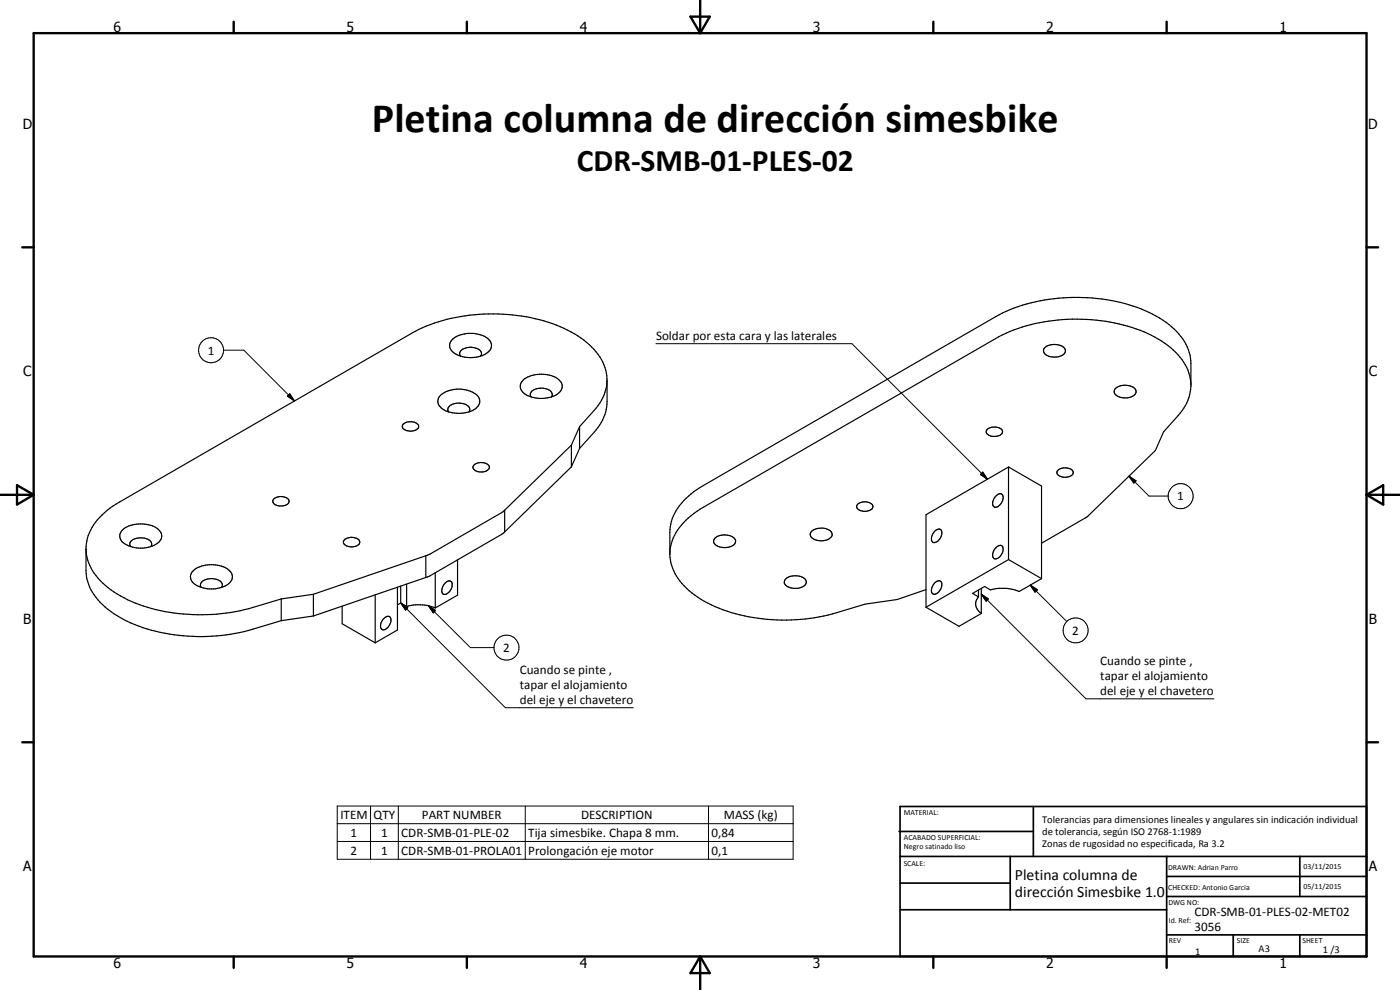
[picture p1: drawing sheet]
<svg xmlns="http://www.w3.org/2000/svg" width="420mm" height="297mm" viewBox="0 0 420 297" stroke-linecap="round" stroke-linejoin="round" font-family="sans-serif">
<g fill="none" stroke="#000" stroke-width=".35">
<path d="M132.2 118.7a8.8 8.8 0 0 1 11.3 .3 2.92 2.92 0 0 1-1.8 4.2 9.8 9.8 0 0 1-9.3-.8 2.45 2.45 0 0 1-.2-3.7zM136 101.6a9.1 9.1 0 0 1 10.8 .3 2.6 2.6 0 0 1-1.1 4.3 8.8 8.8 0 0 1-10.3-1.1 2.4 2.4 0 0 1 .6-3.5zM138.2 106.8a1.39 1.39 0 0 1 .8-2.1 5.2 5.2 0 0 1 5 .4l.5 1-.2 .7M157.2 113.9a9.4 9.4 0 0 1 10.5 0 2.62 2.62 0 0 1 1 2.5 2.62 2.62 0 0 1-1.8 2.1 9.4 9.4 0 0 1-10-.9 2.46 2.46 0 0 1 .3-3.7zM159.4 119.1a1.67 1.67 0 0 1 1.5-2.4 4.4 4.4 0 0 1 4.7 1.2l.2 .5-.3 .7M182.1 114.4a13.2 13.2 0 0 1-3.8 8.7l-4.4 4.9M313.5 104.4a4.5 4.5 0 0 1 6.1 .4 2.01 2.01 0 0 1-2 2.3 4 4 0 0 1-4.4-1.5v-.8zM334.7 116.6a4.7 4.7 0 0 1 6 .2 1.92 1.92 0 0 1-1.9 2.5l-1.7 .1a2.55 2.55 0 0 1-2.7-2.1zM357.4 115.1a16.3 16.3 0 0 0-7.8-12.1 46.6 46.6 0 0 0-24.9-7.2 49.2 49.2 0 0 0-25.9 5.8l-87.7 50.6a18.9 18.9 0 0 0-9.8 11.7 14.1 14.1 0 0 0 5.5 13.3 41.9 41.9 0 0 0 23.5 8.6 57.7 57.7 0 0 0 19.6-1.6l9.7-2.9 9.7-1.4 8.6-3M121 127.3a3.2 3.2 0 0 1 4.6 .4 1.93 1.93 0 0 1-2.4 1.7 2.18 2.18 0 0 1-2.5-1.5zM134.7 123.6a1.52 1.52 0 0 1 1.1-2.3 4.1 4.1 0 0 1 5.2 1.3l-.3 1M142.1 139.7a3.2 3.2 0 0 1 4.7 .3 2.07 2.07 0 0 1-2.8 1.6 1.7 1.7 0 0 1-1.9-1.9z"/>
<path d="M171.5 133.6v6.5M171.5 133.6l-20 19.5M173.9 134.5l-2.4 5.6M173.9 128v6.5M173.9 128l-2.4 5.6M173.9 134.5l4.4-4.8a14.3 14.3 0 0 0 3.9-9.2l-.1-6.9a15.3 15.3 0 0 0-6.9-11.6 46.7 46.7 0 0 0-28.6-7.8 48.3 48.3 0 0 0-23 5.8l-87.7 50.6a18.3 18.3 0 0 0-9.8 11.7l-.3 1.7v7.2a15.6 15.6 0 0 0 7.4 12.2 45.3 45.3 0 0 0 24.7 7.5 55.5 55.5 0 0 0 16.8-1.8l9.7-2.9M296.4 128.7a3.2 3.2 0 0 1 4.5 .6 1.77 1.77 0 0 1-2.1 1.6 2.15 2.15 0 0 1-2.8-1.6zM36.6 159.1a9.2 9.2 0 0 1 10.8-.3 2.48 2.48 0 0 1-.3 4.3 8.9 8.9 0 0 1-10.7-.9l-.5-1.4 .2-.7zM82.1 149.8a3.2 3.2 0 0 1 4.6 .4 1.71 1.71 0 0 1-2 1.6 2.71 2.71 0 0 1-2.8-1.2zM151.5 153.1v6.5M151.5 153.1l-.9 .7-21.5 12.4-1.3 .6M151.5 159.6l-.9 .7-21.5 12.5-1.3 .5"/>
<path d="M171.5 140.1l-20 19.5M243.5 159.5a4.6 4.6 0 0 1 6 .1 1.82 1.82 0 0 1-1.9 2.5 3.5 3.5 0 0 1-4.4-1.7zM257.3 151.3a3.2 3.2 0 0 1 4.6 .5 1.46 1.46 0 0 1-1.6 1.5 2.42 2.42 0 0 1-3.2-1.3zM280.4 159.5a1.17 1.17 0 0 1 1.2-.8 1.17 1.17 0 0 1 1 .9 2.78 2.78 0 0 1-2.6 3.1 2.19 2.19 0 0 1 .4-3.2zM298.9 148.8a1.17 1.17 0 0 1 1-.7 1.17 1.17 0 0 1 1.1 .6 2.96 2.96 0 0 1-2.4 3.5 1.64 1.64 0 0 1-.4-2.5zM302.7 140.1l-24.8 14.3v27.8M302.7 140.1l9.9 5.7v27.8M302.7 140.1v27.8M317.4 141.1a3.2 3.2 0 0 1 4.7 .5 1.71 1.71 0 0 1-2.1 1.6 2.71 2.71 0 0 1-2.8-1.2zM25.8 164.8a15.7 15.7 0 0 0 7.5 12.2 45.1 45.1 0 0 0 26.1 7.4 54.7 54.7 0 0 0 15.3-1.8l9.7-2.9M39.2 164a1.63 1.63 0 0 1 1.5-2.4 4 4 0 0 1 4.8 1.4l-.2 1M57.6 171.7a8.9 8.9 0 0 1 9.4-1.6 3.3 3.3 0 0 1 2.6 3.7 6.1 6.1 0 0 1-5.5 2.9 8 8 0 0 1-6.5-2.2l-.5-1.4z"/>
<path d="M60.4 176.3a1.74 1.74 0 0 1 1.5-2.5 3.7 3.7 0 0 1 4.8 1.5l-.2 1M84.4 179.7v6.5M94.1 178.3v6.5M94.1 178.3l-9.7 1.4M103.3 162a3.1 3.1 0 0 1 4.6 .4 1.46 1.46 0 0 1-1.6 1.6 2.69 2.69 0 0 1-3.2-1.1zM112.6 178.5v14.4M119.3 176.2v12.8l-6.7 3.9M120.3 175.9v5M122 175.3v6.6M127.8 173.3l-33.7 11.5M127.8 166.8v6.5M127.8 166.8l-33.7 11.5"/>
<path d="M130.6 171.8v10.6M133.5 175a1.15 1.15 0 0 1 1.1-.7 1.15 1.15 0 0 1 1.1 .8 2.78 2.78 0 0 1-2.6 3.2 2.1 2.1 0 0 1 .2-3zM137.3 167.9v10.7l-6.7 3.8M214.5 161.5a4.5 4.5 0 0 1 6.2 .4 1.6 1.6 0 0 1-1.3 2.1 4.1 4.1 0 0 1-5.2-1.3v-.5zM235.7 173.8a4.5 4.5 0 0 1 6.2 .4 2.01 2.01 0 0 1-2.1 2.2 3.9 3.9 0 0 1-4.4-1.4v-.8zM280.7 174.8a1.14 1.14 0 0 1 1.6-.4 1.14 1.14 0 0 1 .3 1.6 2.52 2.52 0 0 1-2.6 2.2 2.47 2.47 0 0 1 .7-3.4zM293.7 177v2.1M293.7 179.1a3.2 3.2 0 0 0 .8 5M294.5 176.5v7.6M299.1 164.1a1.13 1.13 0 0 1 1.6-.3 1.13 1.13 0 0 1 .3 1.6 2.31 2.31 0 0 1-2.8 2.1 2.6 2.6 0 0 1 .9-3.4zM302.7 167.9l9.9 5.7M302.7 167.9l-24.8 14.3"/>
<path d="M312.6 163l13.9-8.1 20.2-19.7 2.5-5.6 4.4-4.9a13.9 13.9 0 0 0 3.8-8.7v-6.9a15.7 15.7 0 0 0-7.5-12.4 47.8 47.8 0 0 0-29.2-7.4 48.9 48.9 0 0 0-21.9 5.7l-87.7 50.7a19.6 19.6 0 0 0-9.6 10.7l-.5 3.3v6.5M312.6 173.6l-6.7 3.9a13.3 13.3 0 0 0-8.6-.5l-1.8-1-3.6 2.1 1.8 1M94.1 184.8l-9.7 1.4M102.7 181.9v5.3l9.9 5.7M115.1 185.6a1.2 1.2 0 0 1 2.2-.1 2.69 2.69 0 0 1-2.6 3.4 2.26 2.26 0 0 1 .4-3.3zM120.3 180.9l-1 .6M120.3 180.9l1.7 1M122 181.9a13.8 13.8 0 0 1 8.6 .5M277.9 182.2l9.9 5.7 6.7-3.8"/>
</g>
<g fill="none" stroke="#000" stroke-width=".71">
<path d="M10.1 9.9h400v277.1h-400zM70.1 6.5v3.4M140.1 6.5v3.4M207.2 5h5.8l-2.9 4.9zM210.1 0v9.9M280.1 6.5v3.4M350.1 6.5v3.4M6.7 74.2h3.4M410.1 74.2h3.5M.1 148.5h10M5.1 145.6l5 2.9-5 2.9zM410.1 148.5h10"/>
<path d="M410.1 148.5l5-2.9v5.8zM6.7 222.7h3.4M410.1 222.7h3.5M70.1 287v3.4M140.1 287v3.4M210.1 287v10M210.1 287l2.9 5h-5.8zM280.1 287v3.4M350.1 287v3.4"/>
</g>
<g fill="none" stroke="#000" stroke-width=".51">
<path d="M269.8 249.5h40.3M270.1 242h140v45h-140zM270.1 257h140M303.2 257v16M310.1 242v15M350.1 257v30M390.1 257v12M270.1 265h33.1M270.1 273h80M350.1 269h60M350.1 263h60M350.1 280.5h60"/>
<path d="M370.1 280.5v6.5M390.1 280.5v6.5"/>
</g>
<g fill="none" stroke="#000" stroke-width=".3">
<path d="M67.1 105.1h6.1l15.2 15.2M86.9 118.2l1.5 2.1-2.1-1.4zM196.8 103.1h58.9l40.7 40.7M294.9 141.6l1.5 2.2-2.2-1.4zM338.8 142.9l2.1 1.4-.6 .6zM338.8 142.9l6 5.9h5.8M294.5 178.3l2.1 1.4-.7 .7zM294.5 178.3l31.4 31.4h38.4M309.2 175.6l2.2 1.4-.8 .7zM309.2 175.6l11 10.9M120.3 180.9l2.1 1.4-.7 .7zM120.3 180.9l31.4 31.4h38.4"/>
<path d="M128.6 181.8l2.1 1.4-.7 .7zM128.6 181.8l12.6 12.5h7M101.2 241.9h136.8v15.9h-136.8zM101.2 247.1h136.8M101.2 252.5h136.8M111.2 241.9v15.9M119.5 241.9v15.9M157.6 241.9v15.9M212.6 241.9v15.9"/>
<circle cx="63.4" cy="105.1" r="3.8"/>
<circle cx="354.3" cy="148.9" r="3.8"/>
<circle cx="152" cy="194.3" r="3.8"/>
<circle cx="322.8" cy="189.1" r="3.8"/>
</g>
<path d="M86.9 118.2l1.5 2.1-2.1-1.4zM294.9 141.6l1.5 2.2-2.2-1.4zM338.8 142.9l2.1 1.4-.6 .6zM294.5 178.3l2.1 1.4-.7 .7zM309.2 175.6l2.2 1.4-.8 .7zM120.3 180.9l2.1 1.4-.7 .7zM128.6 181.8l2.1 1.4-.7 .7z" fill="#000"/>
<text font-size="12.6" x="111.6" y="39.6">Pletina columna de dirección simesbike</text>
<text font-size="9.4" x="173.1" y="51.4">CDR-SMB-01-PLES-02</text>
<g font-size="4.7">
<text x="304.6" y="263.9">Pletina columna de</text>
<text x="304.6" y="269.3">dirección Simesbike 1.0</text>
</g>
<g font-size="4.2">
<text x="34" y="9.6">6</text>
<text x="104" y="9.6">5</text>
<text x="174" y="9.6">4</text>
<text x="244" y="9.6">3</text>
<text x="314" y="9.6">2</text>
<text x="384" y="9.6">1</text>
<text x="6.8" y="38.7">D</text>
<text x="410.6" y="38.7">D</text>
<text x="7" y="112.9">C</text>
<text x="410.8" y="112.9">C</text>
<text x="7" y="187.1">B</text>
<text x="410.8" y="187.1">B</text>
<text x="7" y="261.4">A</text>
<text x="410.8" y="261.4">A</text>
<text x="34" y="290.4">6</text>
<text x="104" y="290.4">5</text>
<text x="174" y="290.4">4</text>
<text x="244" y="290.4">3</text>
<text x="314" y="290.4">2</text>
<text x="384" y="290.4">1</text>
</g>
<g font-size="3.9">
<text x="62.3" y="106.4">1</text>
<text x="196.9" y="102.1">Soldar por esta cara y las laterales</text>
<text x="353.3" y="150.1">1</text>
<text x="321.8" y="190.4">2</text>
<text x="151" y="195.6">2</text>
<text x="156" y="202.3">Cuando se pinte ,</text>
<text x="330.2" y="199.6">Cuando se pinte ,</text>
<text x="156" y="206.8">tapar el alojamiento</text>
<text x="330.2" y="204.1">tapar el alojamiento</text>
<text x="330.2" y="208.6">del eje y el chavetero</text>
<text x="156" y="211.3">del eje y el chavetero</text>
<text x="102.1" y="245.8">ITEM</text>
<text x="112.1" y="245.8">QTY</text>
<text x="126.6" y="245.8">PART NUMBER</text>
<text x="174.4" y="245.8">DESCRIPTION</text>
<text x="217.2" y="245.9">MASS (kg)</text>
<text x="105.2" y="251.1">1</text>
<text x="114.4" y="251.1">1</text>
<text x="120.4" y="251.1">CDR-SMB-01-PLE-02</text>
<text x="158.5" y="251.2">Tija simesbike. Chapa 8 mm.</text>
<text x="213.5" y="251.1">0,84</text>
<text x="105.2" y="256.4">2</text>
<text x="114.4" y="256.4">1</text>
<text x="120.4" y="256.4">CDR-SMB-01-PROLA01</text>
<text x="158.5" y="256.5">Prolongación eje motor</text>
<text x="213.5" y="256.4">0,1</text>
<text x="358.5" y="275">CDR-SMB-01-PLES-02-MET02</text>
<text x="358.5" y="279.4">3056</text>
</g>
<g font-size="3.1">
<text x="312.7" y="246.8">Tolerancias para dimensiones lineales y angulares sin indicación individual</text>
<text x="312.7" y="250.4">de tolerancia, según ISO 2768-1:1989</text>
<text x="312.7" y="254">Zonas de rugosidad no especificada, Ra 3.2</text>
<text x="358.7" y="286.5">1</text>
<text x="377.7" y="285.6">A3</text>
<text x="397" y="285.9">1 /3</text>
</g>
<g font-size="2.4">
<text x="271.2" y="244.4">MATERIAL:</text>
<text x="271.3" y="252">ACABADO SUPERFICIAL:</text>
<text x="271.3" y="254.6">Negro satinado liso</text>
<text x="271.2" y="259.7">SCALE:</text>
<text x="350.6" y="261">DRAWN: Adrian Parro</text>
<text x="391.2" y="260.6">03/11/2015</text>
<text x="350.6" y="267">CHECKED: Antonio Garcia</text>
<text x="391.2" y="266.7">05/11/2015</text>
<text x="350.6" y="271.4">DWG NO:</text>
<text x="350.8" y="276.9">Id. Ref:</text>
<text x="350.8" y="282.8">REV</text>
<text x="371.2" y="282.9">SIZE</text>
<text x="390.9" y="282.9">SHEET</text>
</g>
</svg>
